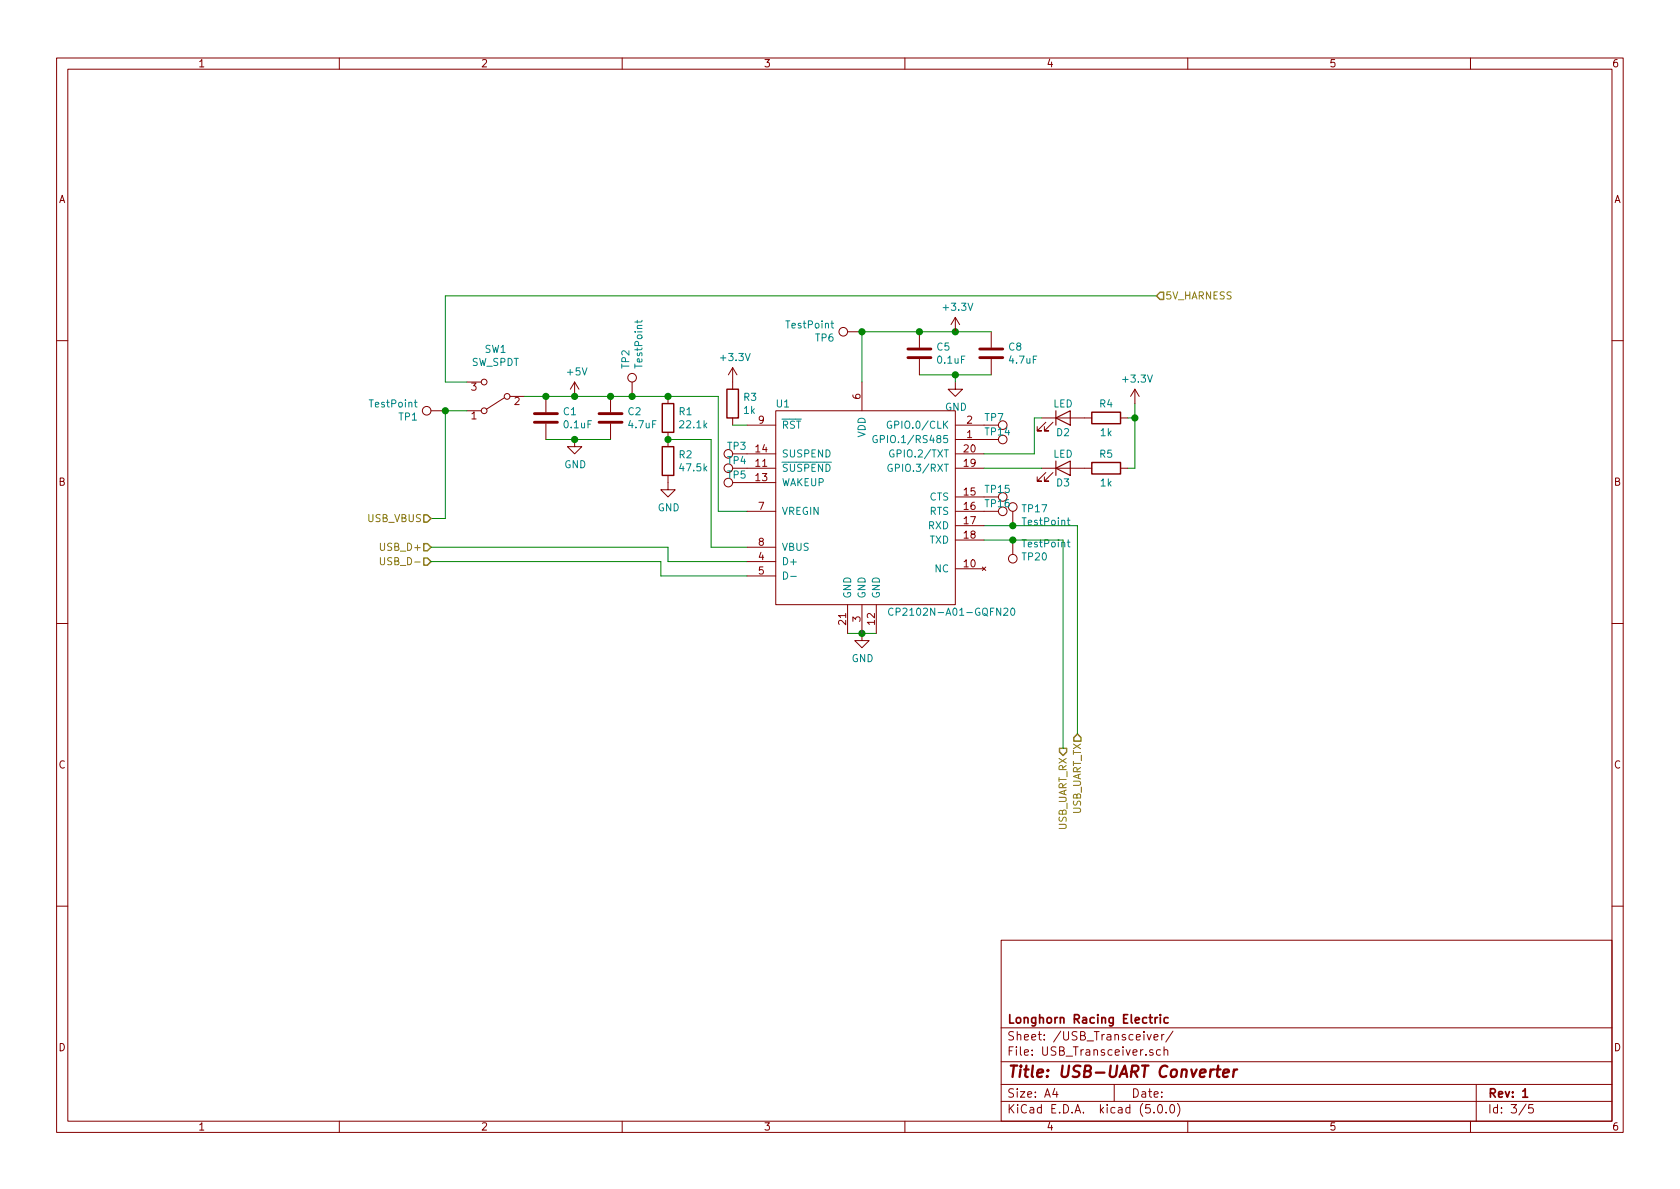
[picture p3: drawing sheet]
<svg xmlns="http://www.w3.org/2000/svg" width="297mm" height="210mm" viewBox="0 0 297 210" stroke-linecap="round" stroke-linejoin="round" font-family="sans-serif">
<g fill="none" stroke="#840000" stroke-width=".18">
<path d="M10 10.3h277v189.9h-277zM12 12.2h273v186.1h-273zM60 10.3v1.9M110 10.3v1.9M160 10.3v1.9M210 10.3v1.9M260 10.3v1.9M149.9 58.7h2.5M162.6 58.7v2.8M168.9 56.1l-.8 1.3M168.9 56.1v2.6M168.9 56.1l.8 1.3"/>
<path d="M175.3 58.7v2.8M10 60.2h2M76.2 72.6h2.5M82.5 72.6h2.6M82.5 67.6h2.6M89.2 70.4l-3.2 2M90.2 70.1h2.5M96.5 70.1v2.8M96.5 74.9v2.8M101.6 77.7v1.3h1.3l-1.3 1.3-1.3-1.3h1.3M101.6 67.6l-.8 1.2M101.6 67.6v2.5"/>
<path d="M101.6 67.6l.8 1.2M107.9 70.1v2.8M107.9 74.9v2.8M111.8 67.6v2.5M118.1 70.1v1.3M118.1 76.4v2.6M129.5 65l-.7 1.3M129.5 65v3.8M129.5 73.9v1.3M129.5 65l.8 1.3M132.1 75.2h5.1M137.2 72.6h31.7v34.3h-31.7z"/>
<path d="M152.4 67.6v5M162.6 63.5v2.8M168.9 67.6v1.2h1.3l-1.3 1.3-1.3-1.3h1.3M168.9 77.7h7.6M168.9 75.2h5.1M175.3 63.5v2.8M184.1 73.9h8.9M184.9 74.7l-1.5 1.5h.7h-.7v-.8M186.2 74.7l-1.5 1.5h.7h-.7v-.8M198.1 73.9h1.3M200.7 68.8l-.8 1.3M200.7 68.8v2.6"/>
<path d="M200.7 68.8l.7 1.3M285 60.2h2M118.1 84.1v2.5h1.3l-1.3 1.3-1.3-1.3h1.3M129.5 85.3h7.7M132.1 82.8h5.1M132.1 80.3h5.1M132.1 90.4h5.1M132.1 99.3h5.1M132.1 96.8h5.1M168.9 82.8h5.1M168.9 80.3h5.1M168.9 87.9h5.1"/>
<path d="M168.9 90.4h7.6M168.9 93h5.1M168.9 95.5h5.1M179.1 90.4v2.6M179.1 95.5v2.5M184.1 82.8h8.9M184.9 83.6l-1.5 1.5h.7h-.7v-.8M186.2 83.6l-1.5 1.5h.7h-.7v-.8M198.1 82.8h1.3M10 110.3h2M132.1 101.8h5.1M149.9 106.9v5.1"/>
<path d="M152.4 106.9v6.4h1.3l-1.3 1.2-1.3-1.2h1.3M154.9 106.9v5.1M168.9 100.6h5.1M173.7 100.3l.6 .6M174.3 100.3l-.6 .6M285 110.3h2M10 160.2h2M177 166.3h108v32h-108zM285 160.2h2M60 198.3v1.9M110 198.3v1.9M160 198.3v1.9"/>
<path d="M177 194.8h108M177 191.8h108M177 187.8h108M177 181.8h108M186.5 192.5l-.4 1h1M186.8 193v1M197 191.8v3M202.8 182.9l.4 1 .4-1M203.8 185.7a.37 .37 0 0 0-.5 .1v.2l.5 .2 .1 .1-.2 .3-.4-.1M204 196.7v.1M204 183.4l.7-.1v-.3l-.4-.1-.3 .2 .1 .7h.6M204.8 195.5l.4-.2a.94 .94 0 0 1 0 1.5 .79 .79 0 0 1-.4-1.3z"/>
<path d="M205.2 185.7l-.5-.1-.2 .3v.6l.2 .1 .5-.1M205.4 182.9v1M205.8 185.7h.1a.37 .37 0 0 1 .6 .1v.8M205.8 182.9l-.3 .2-.1 .1M205.8 185.1v1.5M206.2 196.7v.1M207 195.4l.3-.1a.94 .94 0 0 1 0 1.5 .82 .82 0 0 1-.3-1.4zM207.4 182.3l-1.3 2M208.2 195.1a1.71 1.71 0 0 1 0 2.3M210 198.3v1.9M260 198.3v1.9M261 191.8v6.5"/>
<path d="M269.8 195.2l-1.2 2M271 195.3h-.7v.7l.2-.1 .5 .1 .1 .2-.1 .5-.2 .1-.5-.1"/>
<circle cx="149.1" cy="58.7" r=".76"/>
<circle cx="75.4" cy="72.6" r=".76"/>
<circle cx="85.6" cy="67.6" r=".51"/>
<circle cx="85.6" cy="72.6" r=".51"/>
<circle cx="89.7" cy="70.1" r=".51"/>
<circle cx="111.8" cy="66.8" r=".76"/>
<circle cx="177.3" cy="77.7" r=".76"/>
<circle cx="177.3" cy="75.2" r=".76"/>
<circle cx="128.8" cy="85.3" r=".76"/>
<circle cx="128.8" cy="82.8" r=".76"/>
<circle cx="128.8" cy="80.3" r=".76"/>
<circle cx="177.3" cy="87.9" r=".76"/>
<circle cx="177.3" cy="90.4" r=".76"/>
<circle cx="179.1" cy="89.7" r=".76"/>
<circle cx="179.1" cy="98.8" r=".76"/>
</g>
<path d="M204.2 179.9v1M204.7 179.9l-.3 .1-.2 .2M205.2 179.4v.2M205.2 179.9v1M206.5 180l-.4-.1-.3 .3 .1 .6 .2 .1 .4-.1M269.2 193l.5-.5v1.5M269.2 194h.9" fill="none" stroke="#840000" stroke-width=".3"/>
<path d="M215 189.1h.8M215.4 188.4l-.2 1.8 .1 .1 .3 .1M216.3 189.8l1-.2-.1-.4-.5-.1-.4 .3v.9l.2 .1 .6-.1M218.2 189.1l-.2 1.3M218.7 189.1a.54 .54 0 0 0-.6 .4" fill="none" stroke="#840000" stroke-width=".41"/>
<path d="M117.1 79h2v5.1h-2zM117.1 71.4h2v5h-2zM128.5 68.8h2.1v5.1h-2.1zM193 72.9h5.1v2h-5.1zM193 81.8h5.1v2h-5.1z" fill="none" stroke="#840000" stroke-width=".25"/>
<g fill="none" stroke="#008400" stroke-width=".18">
<path d="M175.3 58.7h-22.9v8.9M204.5 52.3h-125.8v15.3h3.8M82.5 72.6h-3.8v19.1h-2.5M92.7 70.1h34.3v20.3h5.1M96.5 77.7h11.4M118.1 77.7h7.6v19.1h6.4M129.5 75.2h2.6M162.6 66.3h12.7M168.9 66.3v1.3M184.1 73.9h-1.2v6.4h-8.9M199.4 73.9h1.3M200.7 71.4v11.4h-1.3"/>
<path d="M76.2 96.8h41.9v2.5h14M76.2 99.3h40.6v2.5h15.3M174 82.8h10.1M174 93h16.5v36.8M174 95.5h14v36.8M149.9 112h5"/>
</g>
<path d="M186.7 73.9l2.5-1.3v2.6zM186.7 72.6v2.6M186.7 82.8l2.5-1.3v2.6zM186.7 81.5v2.6" fill="none" stroke="#840000" stroke-width=".2"/>
<g fill="#008400" stroke="#008400" stroke-width=".25">
<circle cx="200.7" cy="73.9" r=".51"/>
<circle cx="168.9" cy="58.7" r=".51"/>
<circle cx="168.9" cy="66.3" r=".51"/>
<circle cx="152.4" cy="112" r=".51"/>
<circle cx="118.1" cy="70.1" r=".51"/>
<circle cx="118.1" cy="77.7" r=".51"/>
<circle cx="108" cy="70.1" r=".51"/>
<circle cx="101.6" cy="77.7" r=".51"/>
<circle cx="96.5" cy="70.1" r=".51"/>
<circle cx="101.6" cy="70.1" r=".51"/>
<circle cx="162.6" cy="58.7" r=".51"/>
<circle cx="111.8" cy="70.1" r=".51"/>
<circle cx="78.7" cy="72.6" r=".51"/>
<circle cx="152.4" cy="58.7" r=".51"/>
<circle cx="179.1" cy="93" r=".51"/>
<circle cx="179.1" cy="95.5" r=".51"/>
</g>
<path d="M94.5 74.7h4.1M94.5 73.1h4.1M105.9 74.7h4.1M105.9 73.1h4.1M160.5 63.2h4.1M160.5 61.7h4.1M173.2 63.2h4.1M173.2 61.7h4.1" fill="none" stroke="#840000" stroke-width=".51"/>
<g fill="none" stroke="#008484" stroke-width=".18">
<path d="M112.7 56.6v.5M113.5 56.6l-.2 .3h-1.1M146.9 57.2h.5M147.1 56.7v1.1l.3 .2M73.3 71.1h.4M73.4 70.7v1.1l.3 .2M155 77.1a.59 .59 0 0 0-.7 .6 .59 .59 0 0 0 .7 .5l.1-.5h-.2M157.6 74.5a.59 .59 0 0 0-.7 .6 .59 .59 0 0 0 .7 .6l.1-.5h-.3M158 79.6a.59 .59 0 0 0-.7 .6 .59 .59 0 0 0 .7 .6l.1-.5h-.3M157.7 82.2a.59 .59 0 0 0-.7 .5 .59 .59 0 0 0 .7 .6l.1-.5h-.3M188.7 92h.5M188.7 95.9h.5"/>
<path d="M188.9 91.6v1.1l.3 .1M188.9 95.4v1.1l.3 .2M138.5 101.1a.64 .64 0 0 1 .8 .7 .64 .64 0 0 1-.8 .6zM139.8 101.9h1M157.9 107.7a.6 .6 0 0 0-.8 .4 .6 .6 0 0 0 .6 .7l.2-.1M178.8 107.7l.2-.2a.67 .67 0 0 1 .4 .7 .67 .67 0 0 1-.4 .6l-.3-.5z"/>
</g>
<path d="M205.1 51.7h.6v1.3h-.6l-.6-.7zM74.9 91.1h.7l.6 .6-.6 .6h-.7zM74.9 96.1h.7l.6 .7-.6 .6h-.7zM74.9 98.7h.7l.6 .6-.6 .6h-.7zM187.3 132.3h1.3v.7l-.6 .6-.7-.6zM190.5 129.8l.6 .6v.7h-1.2v-.7z" fill="none" stroke="#848400" stroke-width=".25"/>
<path d="M67.3 98.6v1l.2 .3 .4-.1 .1-.2v-1" fill="none" stroke="#848400" stroke-width=".18"/>
<text font-size="2.8" fill="#840000" x="178" y="190.5">Title: USB-UART Converter</text>
<g font-size="2.1" fill="#840000">
<text x="178" y="184">Sheet: /USB_Transceiver/</text>
<text x="178" y="181">Longhorn Racing Electric</text>
<text x="178" y="186.7">File: USB_Transceiver.sch</text>
<text x="178" y="196.9">KiCad E.D.A. kicad (5.0.0)</text>
<text x="178" y="194.1">Size: A4</text>
<text x="200" y="194.1">Date:</text>
<text x="263" y="194.1">Rev: 1</text>
<text x="263" y="196.9">Id: 3/5</text>
</g>
<g font-size="1.8" fill="#840000">
<text x="35" y="11.9">1</text>
<text x="85" y="11.9">2</text>
<text x="135" y="11.9">3</text>
<text x="185" y="11.9">4</text>
<text x="235" y="11.9">5</text>
<text x="285" y="11.9">6</text>
<text x="10.4" y="35.9">A</text>
<text x="285.4" y="35.9">A</text>
<text x="83.3" y="69.1">3</text>
<text x="91" y="71.6">2</text>
<text x="152.1" y="70.6" transform="rotate(-90 152.1 70.6)">6</text>
<text x="83.3" y="74.2">1</text>
<text x="134.1" y="74.9">9</text>
<text x="171" y="77.5">1</text>
<text x="171" y="74.9">2</text>
<text x="133.7" y="82.5">11</text>
<text x="133.7" y="80">14</text>
<text x="170.5" y="82.5">19</text>
<text x="170.5" y="80">20</text>
<text x="10.4" y="85.9">B</text>
<text x="133.7" y="85.1">13</text>
<text x="170.5" y="87.6">15</text>
<text x="285.4" y="85.9">B</text>
<text x="134.1" y="90.2">7</text>
<text x="170.5" y="90.2">16</text>
<text x="170.5" y="92.7">17</text>
<text x="170.5" y="95.2">18</text>
<text x="134.1" y="99.1">4</text>
<text x="134.1" y="101.6">5</text>
<text x="134.1" y="96.5">8</text>
<text x="170.5" y="100.3">10</text>
<text x="149.6" y="110.4" transform="rotate(-90 149.6 110.4)">21</text>
<text x="152.1" y="110" transform="rotate(-90 152.1 110)">3</text>
<text x="154.7" y="110.4" transform="rotate(-90 154.7 110.4)">12</text>
<text x="10.4" y="135.9">C</text>
<text x="285.4" y="135.9">C</text>
<text x="10.4" y="185.9">D</text>
<text x="285.4" y="185.9">D</text>
<text x="35" y="199.9">1</text>
<text x="85" y="199.9">2</text>
<text x="135" y="199.9">3</text>
<text x="185" y="199.9">4</text>
<text x="235" y="199.9">5</text>
<text x="285" y="199.9">6</text>
</g>
<g font-size="1.8" fill="#848400">
<text x="206" y="53">5V_HARNESS</text>
<text x="65" y="92.3">USB_VBUS</text>
<text x="67.6" y="97.4">USB_D+</text>
<text x="68.1" y="99.9">USB_D-</text>
<text x="188.6" y="146.9" transform="rotate(-90 188.6 146.9)">USB_UART_RX</text>
<text x="191.1" y="144.2" transform="rotate(-90 191.1 144.2)">USB_UART_TX</text>
</g>
<g font-size="1.8" fill="#008484">
<text x="139.2" y="58.1">TestPoint</text>
<text x="167" y="55">+3.3V</text>
<text x="83.3" y="64.7">SW_SPDT</text>
<text x="85.7" y="62.4">SW1</text>
<text x="111.3" y="65.1" transform="rotate(-90 111.3 65.1)">TP2</text>
<text x="113.6" y="64.9" transform="rotate(-90 113.6 64.9)">TestPoint</text>
<text x="127.6" y="63.8">+3.3V</text>
<text x="144.2" y="60.4">TP6</text>
<text x="165.7" y="62">C5</text>
<text x="165.9" y="64.3">0.1uF</text>
<text x="178.4" y="62">C8</text>
<text x="178.6" y="64.3">4.7uF</text>
<text x="100.4" y="66.4">+5V</text>
<text x="131.5" y="70.9">R3</text>
<text x="198.7" y="67.7">+3.3V</text>
<text x="65.5" y="72.1">TestPoint</text>
<text x="70.5" y="74.4">TP1</text>
<text x="99.6" y="73.4">C1</text>
<text x="99.8" y="75.7">0.1uF</text>
<text x="111.1" y="73.4">C2</text>
<text x="111.3" y="75.7">4.7uF</text>
<text x="120.1" y="73.4">R1</text>
<text x="120.4" y="75.7">22.1k</text>
<text x="131.5" y="73.2">1k</text>
<text x="137.3" y="72.1">U1</text>
<text x="138.2" y="75.8">RST</text>
<text x="153" y="77.4" transform="rotate(-90 153 77.4)">VDD</text>
<text x="157.9" y="75.8">GPIO.0/CLK</text>
<text x="167.1" y="72.6">GND</text>
<text x="174.2" y="74.5">TP7</text>
<text x="174.3" y="77">TP14</text>
<text x="186.2" y="72.1">LED</text>
<text x="186.8" y="77.1">D2</text>
<text x="194.5" y="72.1">R4</text>
<text x="194.6" y="77.1">1k</text>
<text x="99.8" y="82.8">GND</text>
<text x="120.1" y="81">R2</text>
<text x="120.4" y="83.4">47.5k</text>
<text x="128.7" y="79.5">TP3</text>
<text x="128.7" y="82.1">TP4</text>
<text x="138.2" y="83.4">SUSPEND</text>
<text x="138.2" y="80.9">SUSPEND</text>
<text x="156.1" y="78.4">GPIO.1/RS485</text>
<text x="158" y="83.4">GPIO.3/RXT</text>
<text x="158.2" y="80.9">GPIO.2/TXT</text>
<text x="186.2" y="80.9">LED</text>
<text x="194.5" y="80.9">R5</text>
<text x="128.7" y="84.6">TP5</text>
<text x="138.2" y="86">WAKEUP</text>
<text x="164.4" y="88.5">CTS</text>
<text x="174.3" y="87.2">TP15</text>
<text x="174.3" y="89.7">TP16</text>
<text x="186.8" y="86">D3</text>
<text x="194.6" y="86">1k</text>
<text x="116.3" y="90.4">GND</text>
<text x="138.2" y="91.1">VREGIN</text>
<text x="164.2" y="93.6">RXD</text>
<text x="164.4" y="91.1">RTS</text>
<text x="180.8" y="90.6">TP17</text>
<text x="180.9" y="92.9">TestPoint</text>
<text x="138.2" y="99.9">D+</text>
<text x="138.2" y="97.4">VBUS</text>
<text x="164.4" y="96.1">TXD</text>
<text x="165.3" y="101.2">NC</text>
<text x="180.8" y="99.1">TP20</text>
<text x="180.9" y="96.8">TestPoint</text>
<text x="150.5" y="105.9" transform="rotate(-90 150.5 105.9)">GND</text>
<text x="153" y="105.9" transform="rotate(-90 153 105.9)">GND</text>
<text x="155.6" y="105.9" transform="rotate(-90 155.6 105.9)">GND</text>
<text x="158.7" y="108.9">CP2102N-A01-GQFN20</text>
<text x="150.6" y="117.1">GND</text>
</g>
</svg>
